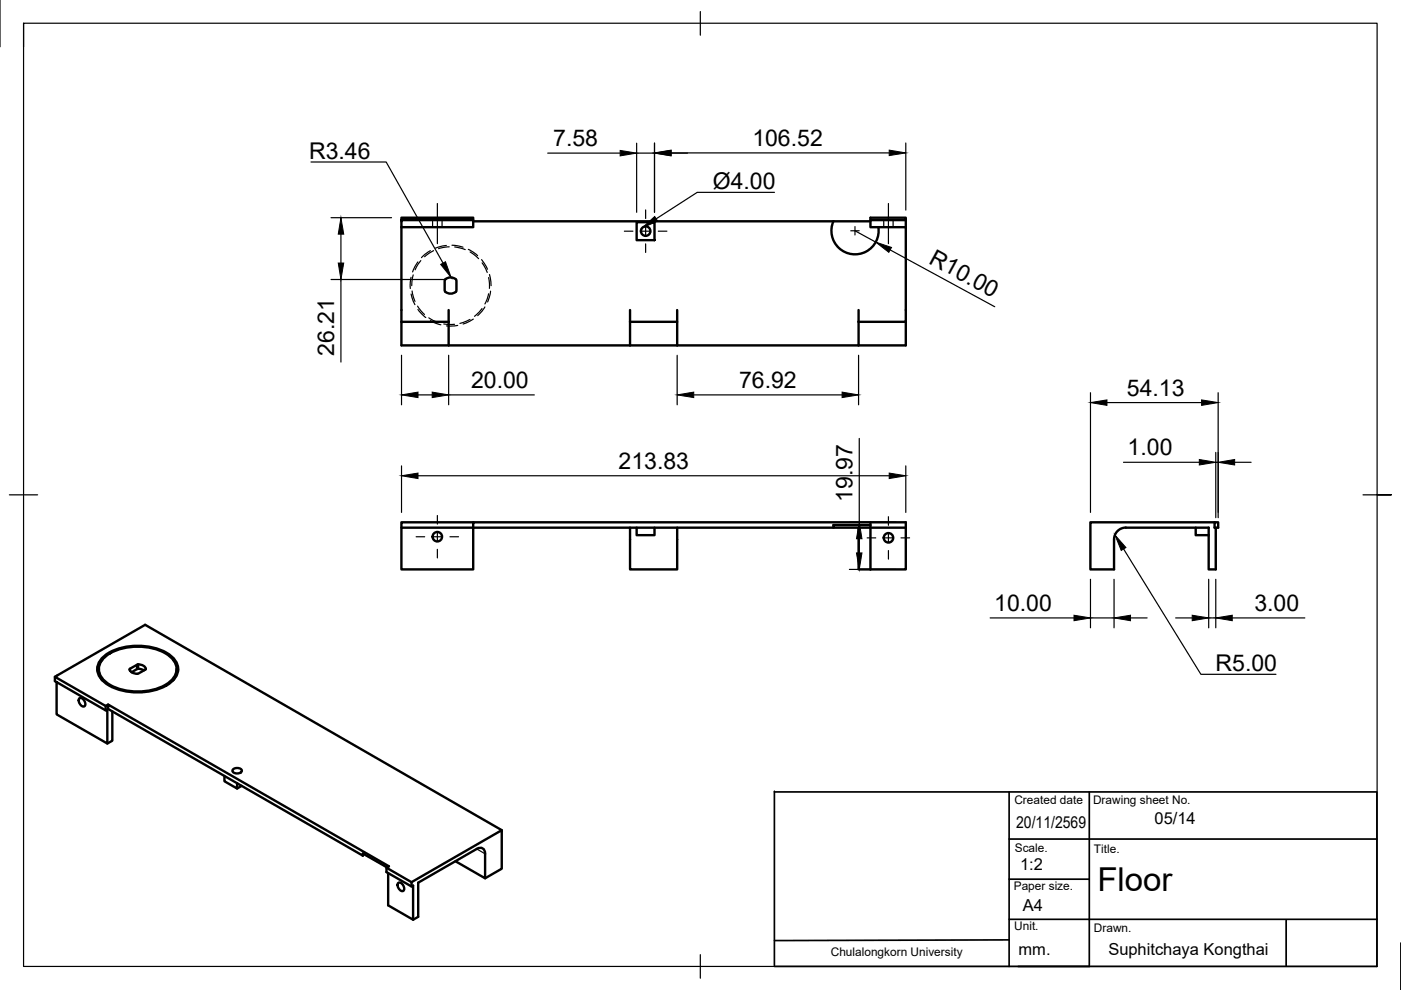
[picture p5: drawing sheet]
<svg xmlns="http://www.w3.org/2000/svg" width="297mm" height="210mm" viewBox="0 0 297 210" stroke-linecap="round" stroke-linejoin="round" font-family="sans-serif">
<!-- layer: Visible -->
<g fill="none" stroke="#000" stroke-width=".51">
<path d="M85.1 46.9v-.7h15.2v.5h-15.2v21.5M100.3 46.7v1.5h-15.2M100.3 46.9h84.3M135 47.1h3.8v3.8h-3.8zM176.7 46.9a5 5 0 0 0 3.9 7 5 5 0 0 0 5.6-5.7M184.6 46.7h7.4M192 46.7v-.5h-7.4v2h7.4M192 46.7v21.5h-10M85.1 68.2v5h106.9v-5M85.1 68.2h10M94.4 61.8a1.72 1.72 0 0 0 2.3 0M94.4 61.8l-.1-2.3a1.47 1.47 0 0 1 2.5 0l-.1 2.3"/>
<path d="M95.1 65.7v2.5M95.1 68.2v5M133.6 65.7v2.5M133.6 68.2v5M143.6 65.7v2.5h-10M143.6 68.2v5M182 65.7v2.5M182 68.2v5M85.1 111.9h15.2v8.8h-15.2zM100.3 111.9v-1.2h91.7v1.2M100.3 110.7h-15.2v1.2M100.3 111.9h76.4"/>
<path d="M133.6 111.9v8.8h10v-8.8M135 111.9v1.6h3.8v-1.6M182 111.9v8.8h2.6M184.6 110.7v10M184.6 111.3h-7.9v.6h15.3M192 111.9v8.8h-7.4M238.7 111.9h17.6v8.8h1.5v-8.8M253.5 111.9v1.6h2.8M257.5 110.7h-26.3v10h5v-6.3a2.51 2.51 0 0 1 2.5-2.5M257.5 110.7h.8v1.2h-.8zM21.5 139.7a11.2 11.2 0 0 1 9.5-2.7 8.8 8.8 0 0 1 6.4 3.4 3.3 3.3 0 0 1-1.2 4.3 12.8 12.8 0 0 1-14 0 3.3 3.3 0 0 1-.7-5zM21.7 139.8l-.6 .9-.5 1.4"/>
<path d="M21.8 139.7a10.8 10.8 0 0 1 9.1-2.5 8.4 8.4 0 0 1 6.2 3.2 3.2 3.2 0 0 1-1.2 4.2 12.3 12.3 0 0 1-13.4 0 3.2 3.2 0 0 1-.7-4.9zM36.7 139.8l.9 1.3 .2 1M11.6 143.5v.9l10.8 6.2 .4-.2v7.2l-10.8-6.1v-6.9M16.9 148a1.16 1.16 0 0 1 1 1.8 1.16 1.16 0 0 1-1-1.8zM21 141.9l.1 1.2 .6 1.2M22.4 149.7l-10.8-6.2 19.2-11 75.6 43.5M22.9 149.4l-.5 .3v.9M23.8 150.8v6.2l-1 .6M27.5 141.9l1.8-1v.9l-1.4 .7M27.6 141.8v.4M29.1 140.9v1M29.3 141.8l1.2 .3"/>
<path d="M29.3 140.9a1.62 1.62 0 0 1 1.6 .9M30.9 141.8l-1.8 1.1a1.62 1.62 0 0 1-1.6-1M37.4 141.9l-.1 1.2-.6 1.2M47.6 164.5v1.1l2.7 1.6v-1.2M49.3 163.2a1.25 1.25 0 0 1 2 .2 1.16 1.16 0 0 1-2 0zM51.2 166.6l-.9 .6M77.2 181.1l-.3 .3M81.9 184l5.3 3M82.1 183.9l-5.2-2.9v.4l-54-31.1v-.9l59.6 34.3-.6 .3v.9l5.3 3.1 .4-.2v7.2l-5.3-3v-6.9M84.5 187.2a1.16 1.16 0 0 1 1 1.7 1.16 1.16 0 0 1-1-1.7zM96.6 182.6l6.2 3.6 .1-5.2a1.08 1.08 0 0 0-.6-1.1 1.08 1.08 0 0 0-1.2 .1l-12.4 7.1v7.3l-1.1 .6M102.8 186.2l3.6-2v-8.2l-19.2 11v1"/>
<circle cx="136.9" cy="49" r="1.01"/>
<circle cx="92.7" cy="113.8" r="1.01"/>
<circle cx="188.4" cy="114" r="1.01"/>
</g>
<!-- layer: Visible Narrow -->
<path d="M101.1 180l1.7 1" fill="none" stroke="#000" stroke-width=".25"/>
<!-- layer: Hidden -->
<g fill="none" stroke="#000" stroke-width=".25">
<path d="M87.1 58.8l-.1 2.4M87.6 58.3l-.3 2.3M88.6 55.5l-1.1 2.2M89.2 55.3l-1.2 1.9M91.2 53.1l-1.8 1.5M91.7 46.7v1.5M91.9 53.1l-1.9 1.3M93.7 46.7v1.5M94.6 52l-2.3 .6M95.2 52.3l-2.2 .4M95.8 52l2.4 .4M96.4 52.4l2.2 .5"/>
<path d="M99.3 52.9l2 1.3M99.7 53.4l1.8 1.4M102.1 55l1.3 2.1M102.2 55.7l1.1 2.1M103.6 58.9l.2 2.2M103.8 58.2l.3 2.4M187.4 46.7v1.5M189.4 46.7v1.5M87.2 62.3l.8 2.3M87.4 61.7l.6 2.2M88.5 64.9l1.5 1.8M88.6 65.6l1.7 1.7"/>
<path d="M90.9 67.4l2.1 1M91.3 68l.9 .5 1.3 .4M94.1 68.7l2.3 .1M97 69l-2.3 .1M99.7 67.7l-2.2 .9M100.4 67.7l-2.2 1M102.2 65.4l-1.6 1.7M102.8 65.1l-1.5 1.8M103.6 62.3l-.8 2.1M104 61.7l-.6 2.3"/>
</g>
<!-- layer: BORDER -->
<path d="M0 -.1v10M5 4.9v200h287v-200h-287v5M148.5 2.4v5.1M2 104.9h6M289 104.9h6h-3M297 199.9v10M148.5 202.4v5" fill="none" stroke="#000" stroke-width=".25"/>
<!-- layer: TITLEBLOCK -->
<path d="M164.2 167.9h127.7v37h-127.7M164.2 167.8v37M214 177.9h77.9M214 167.9v37M230.9 167.9v37M214 194.9h77.9M214 199.3l-49.8 .1M214 186.4h16.9M272.7 195v9.8" fill="none" stroke="#000" stroke-width=".36"/>
<!-- layer: Smart Centers -->
<g fill="none" stroke="#000" stroke-width=".25">
<path d="M92.7 43.2v8.5M132.4 49h1.8M136 49h1.8M136.9 44.5v1.8M136.9 48.1v1.8M136.9 51.7v1.8M139.6 49h1.8M180.4 48.9h1.8M181.3 48v1.8M188.4 43.2v8.5M88.2 113.8h1.8M91.8 113.8h1.8"/>
<path d="M92.7 109.3v1.8M92.7 112.9v1.8M92.7 116.5v1.8M95.4 113.8h1.8M183.9 114h1.8M187.5 114h1.8M188.4 109.6v1.8M188.4 113.1v1.8M188.4 116.7v1.8M191 114h1.8"/>
</g>
<!-- layer: FD_Dimensions -->
<g fill="none" stroke="#000" stroke-width=".25">
<path d="M116.1 32.5h15.4M135 30.4v14.6M135 32.5h3.8M138.8 30.3v14.7M188.5 32.4l-46.2 .1M192 30.3v14.2M70.2 46.2h12.8M70.2 59.3h24.4M72.3 49.6v6.2M72.3 59.3v17.5M181.3 48.9l4.4 2.4M188.7 53l22.2 12"/>
<path d="M85.1 75.3v10.5M95.1 75.3v10.5M143.6 75.3v10.5M182 75.3v10.5M85.1 98.8v9.8M88.6 83.7h3M95.1 83.7h18.2M147.1 83.7h31.4M182.2 93v17.7M192 98.8v9.8M231.2 83.3v25.3M234.7 85.4h20.1"/>
<path d="M238.2 98h16.1M257.8 95.9v13.9M257.8 98h.5M258.3 83.3v26.5M261.8 98h3.5M88.6 100.9h99.9M180.1 110.7h9.8M182.2 114.2v3M180.1 120.7h9.8M209.9 131h17.8M231.2 122.8v10.3M231.2 131h5"/>
<path d="M236.2 122.8v10.3M239.7 131h3.5M249.3 131h3.5M256.3 131h1.5M256.3 122.8v10.3M257.8 122.8v10.3M261.3 131h15.3"/>
</g>
<g fill="#000" stroke="#000" stroke-width=".21">
<path d="M131.5 31.9l3.5 .6-3.5 .6zM138.8 32.5l3.5-.6v1.2zM138.8 32.4l3.5-.6v1.2zM188.5 31.8l3.5 .6-3.5 .6zM72.3 46.2l.6 3.4h-1.2zM71.7 55.8h1.2l-.6 3.5zM185.7 51.3l3.3 1.2-.6 1zM85.1 83.7l3.5-.6v1.2zM91.6 83.1l3.5 .6-3.5 .6zM143.6 83.7l3.5-.6v1.2zM178.5 83.1l3.5 .6-3.5 .6zM231.2 85.4l3.5-.6v1.2z"/>
<path d="M254.3 97.4l3.5 .6-3.5 .6zM254.8 84.8l3.5 .6-3.5 .6zM258.3 98l3.5-.6v1.2zM85.1 100.9l3.5-.6v1.2zM181.6 117.2h1.2l-.6 3.5zM182.2 110.7l.6 3.5h-1.2zM188.5 100.3l3.5 .6-3.5 .6zM227.7 130.4l3.5 .6-3.5 .6zM236.2 131l3.5-.6v1.2zM252.8 130.4l3.5 .6-3.5 .6zM257.8 131l3.5-.6v1.2z"/>
</g>
<!-- layer: Leaders -->
<path d="M93.4 56.1l1-.6 1.3 3.3zM136.2 48.3l2.6-2.4 .6 1zM236.4 113.4l2.3 2.7-1 .6z" fill="#000" stroke="#000" stroke-width=".21"/>
<path d="M65.9 34.3h16l12 21.5M164.2 40.8h-16.4l-8.7 5.6M238.2 116.4l16.4 26.6h15.9" fill="none" stroke="#000" stroke-width=".25"/>
<text font-size="7" x="232.7" y="188.9">Floor</text>
<g font-size="4.9">
<text x="65.5" y="33.6">R3.46</text>
<text x="117.3" y="31">7.58</text>
<text x="159.5" y="31">106.52</text>
<text x="151.1" y="40.1">Ø4.00</text>
<text x="196.7" y="55.7" transform="rotate(28 196.7 55.7)">R10.00</text>
<text x="70.8" y="75.5" transform="rotate(-90 70.8 75.5)">26.21</text>
<text x="99.9" y="82.3">20.00</text>
<text x="156.7" y="82.3">76.92</text>
<text x="238.9" y="83.9">54.13</text>
<text x="131.1" y="99.4">213.83</text>
<text x="239.1" y="96.6">1.00</text>
<text x="180.7" y="106.4" transform="rotate(-90 180.7 106.4)">19.97</text>
<text x="210.8" y="129.6">10.00</text>
<text x="266" y="129.6">3.00</text>
<text x="257.7" y="142.3">R5.00</text>
</g>
<g font-size="3.5">
<text x="215.5" y="175.5">20/11/2569</text>
<text x="244.8" y="174.6">05/14</text>
<text x="216.3" y="184.4">1:2</text>
<text x="216.9" y="193.2">A4</text>
<text x="216" y="202.5">mm.</text>
<text x="235" y="202.5">Suphitchaya Kongthai</text>
</g>
<g font-size="2.5">
<text x="215.1" y="170.4">Created date</text>
<text x="231.8" y="170.5">Drawing sheet No.</text>
<text x="215.2" y="180.6">Scale.</text>
<text x="231.9" y="180.9">Title.</text>
<text x="214.9" y="188.7">Paper size.</text>
<text x="215" y="197.3">Unit.</text>
<text x="231.9" y="197.7">Drawn.</text>
<text x="176.1" y="202.8">Chulalongkorn University</text>
</g>
</svg>
